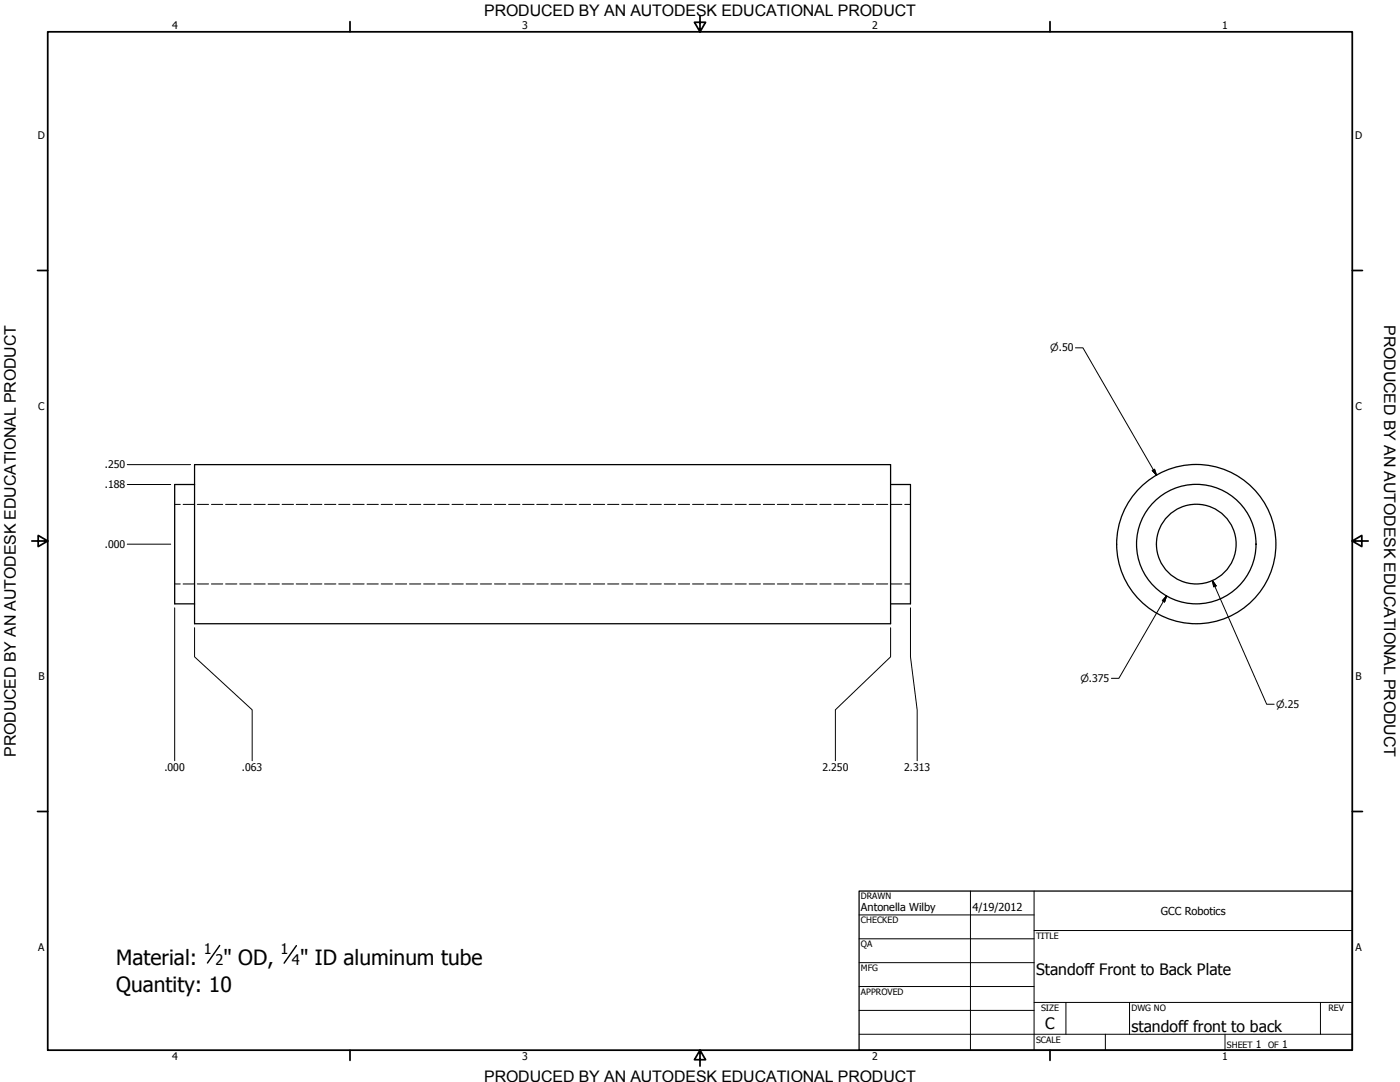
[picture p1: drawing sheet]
<svg xmlns="http://www.w3.org/2000/svg" width="559mm" height="432mm" viewBox="0 0 559 432" stroke-linecap="round" stroke-linejoin="round" font-family="sans-serif">
<!-- layer: Visible (ANSI) -->
<g fill="none" stroke="#000" stroke-width=".51">
<path d="M77.7 193.4h-8v47.6h8M77.7 185.4h277.8v63.5h-277.8zM355.5 193.4h7.9v47.6h-7.9"/>
<circle cx="477.5" cy="217.1" r="23.8"/>
<circle cx="477.5" cy="217.1" r="15.9"/>
<circle cx="477.5" cy="217.1" r="31.8"/>
</g>
<!-- layer: Hidden (ANSI) -->
<g fill="none" stroke="#000" stroke-width=".4">
<path d="M69.7 201.3h2.2M73.1 201.3h4.5M78.7 201.3h4.5M84.4 201.3h4.5M90 201.3h4.6M95.7 201.3h4.5M101.3 201.3h4.6M107 201.3h4.5M112.6 201.3h4.6M118.2 201.3h4.6M123.9 201.3h4.6M129.5 201.3h4.5"/>
<path d="M135.2 201.3h4.5M140.8 201.3h4.6M146.5 201.3h4.5M152.1 201.3h4.6M157.8 201.3h4.5M163.4 201.3h4.6M169.1 201.3h4.5M174.8 201.3h4.5M180.4 201.3h4.5M186.1 201.3h4.5M191.7 201.3h4.5M197.4 201.3h4.5"/>
<path d="M203 201.3h4.5M208.6 201.3h4.6M214.2 201.3h4.6M219.9 201.3h4.6M225.6 201.3h4.5M231.2 201.3h4.5M236.9 201.3h4.5M242.5 201.3h4.5M248.2 201.3h4.5M253.8 201.3h4.5M259.5 201.3h4.5M265.1 201.3h4.5"/>
<path d="M270.8 201.3h4.5M276.4 201.3h4.5M282.1 201.3h4.5M287.7 201.3h4.5M293.4 201.3h4.5M299 201.3h4.5M304.7 201.3h4.5M310.3 201.3h4.5M315.9 201.3h4.6M321.6 201.3h4.5M327.2 201.3h4.5M332.9 201.3h4.5"/>
<path d="M338.5 201.3h4.5M344.2 201.3h4.5M349.8 201.3h4.5M355.5 201.3h4.5M361.1 201.3h2.3M69.7 233h2.2M73.1 233h4.5M78.7 233h4.5M84.4 233h4.5M90 233h4.6M95.7 233h4.5M101.3 233h4.6"/>
<path d="M107 233h4.5M112.6 233h4.6M118.2 233h4.6M123.9 233h4.6M129.5 233h4.5M135.2 233h4.5M140.8 233h4.6M146.5 233h4.5M152.1 233h4.6M157.8 233h4.5M163.4 233h4.6M169.1 233h4.5"/>
<path d="M174.8 233h4.5M180.4 233h4.5M186.1 233h4.5M191.7 233h4.5M197.4 233h4.5M203 233h4.5M208.6 233h4.6M214.2 233h4.6M219.9 233h4.6M225.6 233h4.5M231.2 233h4.5M236.9 233h4.5"/>
<path d="M242.5 233h4.5M248.2 233h4.5M253.8 233h4.5M259.5 233h4.5M265.1 233h4.5M270.8 233h4.5M276.4 233h4.5M282.1 233h4.5M287.7 233h4.5M293.4 233h4.5M299 233h4.5M304.7 233h4.5"/>
<path d="M310.3 233h4.5M315.9 233h4.6M321.6 233h4.5M327.2 233h4.5M332.9 233h4.5M338.5 233h4.5M344.2 233h4.5M349.8 233h4.5M355.5 233h4.5M361.1 233h2.3"/>
</g>
<!-- layer: Border (ANSI) -->
<g fill="none" stroke="#000" stroke-width=".7">
<path d="M19 12.7h520.8v406.4h-520.8zM139.7 8.6v4.1M279.4 6.3v6.4l-2.2-3.8h4.4l-2.2 3.8M419.1 8.6v4.1M15 107.9h4M539.8 107.9h4M12.7 215.9h6.3l-3.8-2.2v4.4l3.8-2.2M539.8 215.9l3.8 2.2v-4.4l-3.8 2.2h6.3M15 323.8h4M539.8 323.8h4M139.7 419.1v4.1M279.4 419.1l2.2 3.8h-4.4l2.2-3.8v6.3"/>
<path d="M419.1 419.1v4.1"/>
</g>
<!-- layer: Title (ANSI) -->
<g fill="none" stroke="#000" stroke-width=".4">
<path d="M387.3 355.6v63.5M412.7 355.6v63.5M342.9 365.1h69.8M342.9 374.6h69.8M412.7 371.3h127.1M342.9 384.2h69.8M342.9 393.7h69.8M342.9 412.7h196.9M342.9 403.2h69.8M412.7 400h127.1M425.4 400v12.7M441.2 412.7v6.4"/>
<path d="M450.8 400v12.7M488.9 412.7v6.4M527 400v12.7"/>
</g>
<path d="M342.9 355.6h196.9v63.5h-196.9z" fill="none" stroke="#000" stroke-width=".51"/>
<!-- layer: Dimension (ANSI) -->
<g fill="none" stroke="#000" stroke-width=".4">
<path d="M429.3 138.8h2.9l29.4 50.9M50.8 193.4h17.3M50.8 185.4h25.3M459.9 187.8l.9-.5 .8 2.4zM50.8 217.2h17.3M465.6 237.8l-.8 2.4-.9-.5zM465.6 237.8l-19 32.9h-3M483.9 231.7l1.5 2.1-1 .4zM483.9 231.7l21.7 49.4h3M69.7 242.6v61M77.7 250.5v11.6l22.9 21.2v20.3M355.5 250.5v11.6l-22.1 21.2v20.3"/>
<path d="M363.4 242.6v19.5l2.7 21.2v20.3"/>
</g>
<path d="M459.9 187.8l1.7 1.9zM459.9 187.8l.9-.5 .8 2.4zM483.9 231.7l1.5 2.1zM483.9 231.7l1.5 2.1-1 .4zM465.6 237.8l-.8 2.4zM465.6 237.8l-.8 2.4-.9-.5z" fill="#000" stroke="#000" stroke-width=".4"/>
<!-- layer: Symbol (ANSI) -->
<path d="M87.7 377.3l-4.9 7M118.3 377.4l-4.9 7" fill="none" stroke="#000" stroke-width=".57"/>
<g font-size="8.4">
<text x="46.4" y="385.1">Material:</text>
<text x="89.2" y="385.1">&quot; OD,</text>
<text x="119.8" y="385.1">&quot; ID aluminum tube</text>
<text x="46.4" y="395.9">Quantity: 10</text>
</g>
<g font-size="6.4">
<text x="552.4" y="129.8" transform="rotate(90 552.4 129.8)">PRODUCED BY AN AUTODESK EDUCATIONAL PRODUCT</text>
<text x="6.3" y="302" transform="rotate(-90 6.3 302)">PRODUCED BY AN AUTODESK EDUCATIONAL PRODUCT</text>
</g>
<g font-size="6.3">
<text x="193.3" y="6.3">PRODUCED BY AN AUTODESK EDUCATIONAL PRODUCT</text>
<text x="413.5" y="389.1">Standoff Front to Back Plate</text>
<text x="417.2" y="410.6">C</text>
<text x="451.6" y="411.9">standoff front to back</text>
<text x="193.3" y="431.8">PRODUCED BY AN AUTODESK EDUCATIONAL PRODUCT</text>
</g>
<g font-size="5.8">
<text x="81.3" y="380.8">1</text>
<text x="112" y="380.9">1</text>
<text x="86" y="385.1">2</text>
<text x="116.5" y="385.1">4</text>
</g>
<g font-size="4.4">
<text x="343.7" y="363.5">Antonella Wilby</text>
<text x="388.1" y="363.7">4/19/2012</text>
<text x="463.4" y="365.1">GCC Robotics</text>
</g>
<g font-size="4.2">
<text x="68.7" y="11.7">4</text>
<text x="208.4" y="11.7">3</text>
<text x="348.1" y="11.7">2</text>
<text x="487.8" y="11.7">1</text>
<text x="15.1" y="55.5">D</text>
<text x="540.9" y="55.5">D</text>
<text x="15.2" y="163.4">C</text>
<text x="541" y="163.4">C</text>
<text x="41.8" y="186.9">.250</text>
<text x="41.8" y="194.9">.188</text>
<text x="41.8" y="218.7">.000</text>
<text x="15.3" y="271.4">B</text>
<text x="541.1" y="271.4">B</text>
<text x="65.6" y="307.5">.000</text>
<text x="96.6" y="307.5">.063</text>
<text x="328.2" y="307.5">2.250</text>
<text x="360.9" y="307.5">2.313</text>
<text x="15.2" y="379.3">A</text>
<text x="541" y="379.3">A</text>
<text x="501.3" y="418.3">1</text>
<text x="511.8" y="418.3">1</text>
<text x="68.7" y="423.2">4</text>
<text x="208.4" y="423.2">3</text>
<text x="348.1" y="423.2">2</text>
<text x="487.8" y="423.2">1</text>
</g>
<g font-size="4">
<text x="419.2" y="140.3">⌀.50</text>
<text x="431.3" y="272.2">⌀.375</text>
<text x="509.3" y="282.5">⌀.25</text>
</g>
<g font-size="3.5">
<text x="343.7" y="358.9">DRAWN</text>
<text x="343.7" y="368.5">CHECKED</text>
<text x="413.5" y="374.6">TITLE</text>
<text x="343.7" y="378">QA</text>
<text x="343.7" y="387.5">MFG</text>
<text x="343.7" y="397.1">APPROVED</text>
<text x="415.5" y="403.4">SIZE</text>
<text x="451.6" y="403.4">DWG NO</text>
<text x="530.3" y="403.4">REV</text>
<text x="413.5" y="416.1">SCALE</text>
<text x="489.7" y="418.3">SHEET</text>
<text x="506.2" y="418.3">OF</text>
</g>
</svg>
